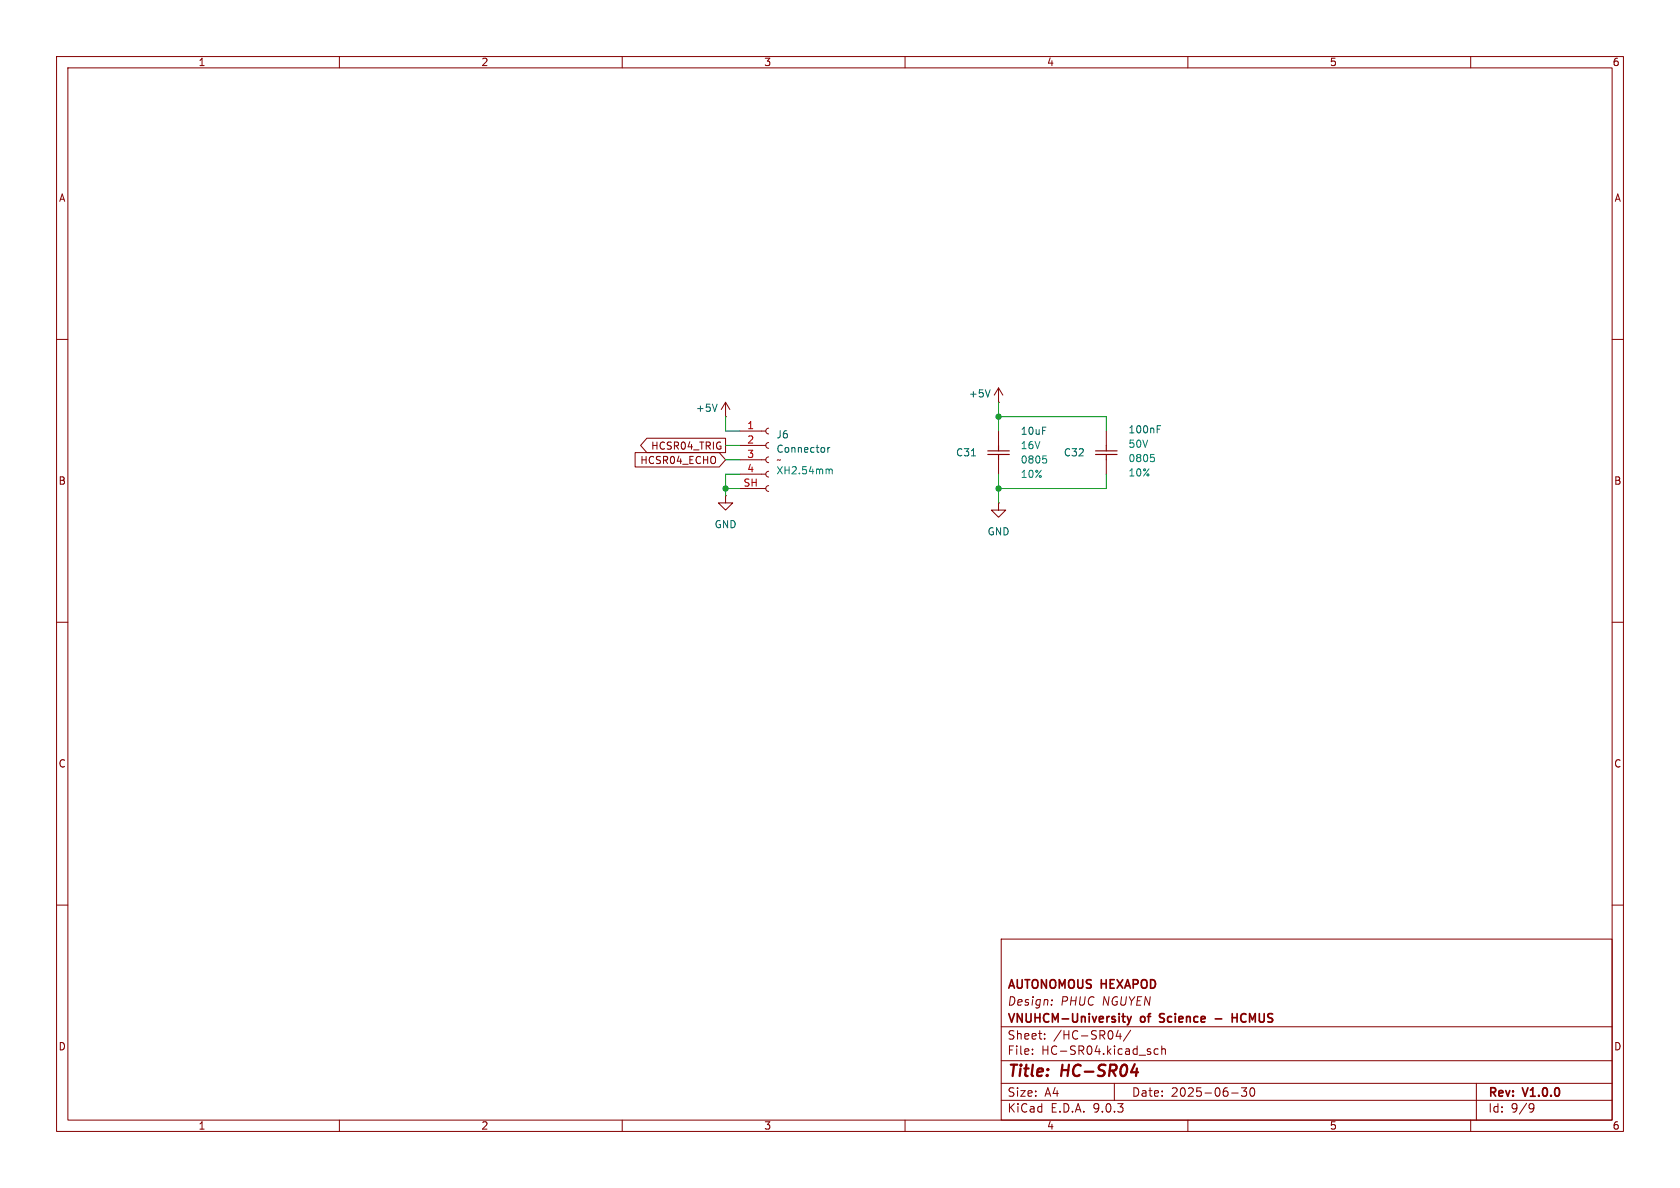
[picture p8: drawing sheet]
<svg xmlns="http://www.w3.org/2000/svg" width="297mm" height="210mm" viewBox="0 0 297 210" stroke-linecap="round" stroke-linejoin="round" font-family="sans-serif">
<g fill="none" stroke="#840000" stroke-width=".18">
<path d="M10 10h277v190h-277zM12 12h273v186h-273zM60 10v2M110 10v2M160 10v2M210 10v2M260 10v2M10 60h2M114.4 77.5h13.9v2.5h-13.9l-1.2-1.3zM128.3 73.7h.1M128.3 71.1l-.8 1.3M128.3 71.1l.7 1.3"/>
<path d="M128.3 71.1v2.6M130.8 76.2h4.6M130.8 78.7h4.6M135.9 75.7l-.4 .1-.1 .4 .1 .4 .4 .1M135.9 78.2l-.4 .2-.1 .3 .1 .4 .4 .1M176.5 71.1h.1M176.5 68.6l-.7 1.3M176.5 68.6l.8 1.3M176.5 68.6v2.5M176.5 76.2v2.5M195.6 76.2v2.5M285 60h2"/>
<path d="M112.3 80h14.9l1.1 1.3-1.1 1.3h-14.9zM128.3 87.6v1.3h1.2l-1.2 1.3-1.3-1.3h1.3M128.3 87.6h.1M130.8 81.3h4.6M130.8 83.8h4.6M130.8 86.4h4.6M135.9 80.8l-.4 .1-.1 .4 .1 .3 .4 .2M135.9 83.3l-.4 .2-.1 .3 .1 .4 .4 .1M135.9 85.9l-.4 .1-.1 .4 .1 .3 .4 .2M176.5 88.9v1.3h1.3l-1.3 1.2-1.2-1.2h1.2M176.5 88.9h.1M176.5 81.3v2.5"/>
<path d="M195.6 81.3v2.5M10 110h2M285 110h2M10 160h2M177 166h108v32h-108zM185.9 177.6v.1M186 176.8v.1M285 160h2M60 198v2M110 198v2M160 198v2M177 194.5h108"/>
<path d="M177 191.5h108M177 187.5h108M177 181.5h108M182.5 186.3v.1M182.5 185.5v.1M184.7 183.6v.1M184.7 182.8v.1M197 191.5v3M197.7 182.1l-.4 1.1h.9M198 182.7v1M199.9 182.1l-1.3 2M204.7 185.5l-.4-.1-.3 .3v.4l.2 .2h.5"/>
<path d="M205.4 185.5l.2-.1 .4 .1v.9M205.4 184.9v1.5M210 198v2M217.7 193.2h1.2M219.5 192.3h.9l-.5 .6 .4 .1v.7l-.2 .1h-.4l-.2-.1M221.1 192.4l.2-.1a.81 .81 0 0 1 .6 .6 .81 .81 0 0 1-.3 .8l-.1 .1a.81 .81 0 0 1-.4-1.4zM260 198v2M261 191.5v6.5M270.6 195.1l.5 .1a.99 .99 0 0 1-.4 1.4h-.2M271.2 195.7l-.3 .3h-.3"/>
</g>
<path d="M200 189.5h1.2M201 188.9l-.2 1.3" fill="none" stroke="#840000" stroke-width=".4"/>
<path d="M198.3 179.7h.6M199.3 179.7l.3 1M200 179.7l-.4 1M205.1 179.3v.5M217.8 179.2v1.5M217.8 179.9h.9M218.7 179.2v1.5M198.6 180.6l.3 .1M199.6 180.7l-.1 .3-.2 .2M205 180.6l.2 .1M214.8 180.1h1.2" fill="none" stroke="#840000" stroke-width=".3"/>
<path d="M126.8 71.4l-.4 1.3M146.3 79.1v.9M146.7 79.1l-.4 .2M175 68.9l-.4 1.3M204.6 75.9h.4M204.6 75.3h.6M171.7 80.6h.8" fill="none" stroke="#006464" stroke-width=".18"/>
<path d="M174.6 79.7h3.8M176.5 78.7v1M193.7 79.7h3.8M195.6 78.7v1M174.6 80.3h3.8M176.5 80.3v1M193.7 80.3h3.8M195.6 80.3v1" fill="none" stroke="#840000" stroke-width=".2"/>
<path d="M146.4 82.9l.2 .2M146.6 83.1v.7M146.6 83.1l.2-.2 .3 .1v.8M184.4 80.6h.6M184.8 81.1l.2 .2v.3l-.2 .3M203.4 80.3h.6M203.9 80.8l.2 .3v.3l-.2 .2" fill="none" stroke="#008484" stroke-width=".18"/>
<path d="M128.3 73.7v2.5h2.5M128.3 78.7h2.5M176.5 71.1v5.1M176.5 73.7h19.1v2.5M128.3 81.3h2.5M128.3 86.4h2.5M130.8 83.8h-2.5v3.8M176.5 83.8v5.1M195.6 83.8v2.6h-19.1" fill="none" stroke="#009600" stroke-width=".18"/>
<g fill="#009600" stroke="#009600" stroke-width=".18">
<circle cx="176.5" cy="73.7" r=".46"/>
<circle cx="176.5" cy="86.4" r=".46"/>
<circle cx="128.3" cy="86.4" r=".46"/>
</g>
<g font-size="2.8" fill="#840000">
<text x="178" y="190.9">Title:</text>
<text x="187.7" y="190.9">HC-SR04</text>
</g>
<g font-size="2.1" fill="#840000">
<text x="178" y="178">Design:</text>
<text x="178" y="175.2">AUTONOMOUS HEXAPOD</text>
<text x="187.4" y="178">PHUC NGUYEN</text>
<text x="178" y="184">Sheet:</text>
<text x="178" y="181.2">VNUHCM-University</text>
<text x="186.2" y="184">/HC-SR04/</text>
<text x="201.7" y="181.2">of</text>
<text x="205.7" y="181.2">Science</text>
<text x="219.7" y="181.2">HCMUS</text>
<text x="178" y="186.7">File:</text>
<text x="184.1" y="186.7">HC-SR04.kicad_sch</text>
<text x="178" y="196.9">KiCad</text>
<text x="178" y="194.1">Size:</text>
<text x="184.7" y="194.1">A4</text>
<text x="185.7" y="196.9">E.D.A.</text>
<text x="193.3" y="196.9">9.0.3</text>
<text x="200" y="194.1">Date:</text>
<text x="207" y="194.1">2025-06-30</text>
<text x="263" y="194.3">Rev:</text>
<text x="263" y="196.9">Id:</text>
<text x="267.1" y="196.9">9/9</text>
<text x="269.4" y="194.3">V1.0.0</text>
</g>
<g font-size="1.8" fill="#840000">
<text x="35" y="11.9">1</text>
<text x="85" y="11.9">2</text>
<text x="135" y="11.9">3</text>
<text x="185" y="11.9">4</text>
<text x="235" y="11.9">5</text>
<text x="285" y="11.9">6</text>
<text x="10.3" y="35.9">A</text>
<text x="285.3" y="35.9">A</text>
<text x="113.1" y="82.2">HCSR04_ECHO</text>
<text x="115" y="79.7">HCSR04_TRIG</text>
<text x="10.3" y="85.9">B</text>
<text x="285.3" y="85.9">B</text>
<text x="10.3" y="135.9">C</text>
<text x="285.3" y="135.9">C</text>
<text x="10.3" y="185.9">D</text>
<text x="285.3" y="185.9">D</text>
<text x="35" y="199.9">1</text>
<text x="85" y="199.9">2</text>
<text x="135" y="199.9">3</text>
<text x="185" y="199.9">4</text>
<text x="235" y="199.9">5</text>
<text x="285" y="199.9">6</text>
</g>
<g font-size="1.8" fill="#006464">
<text x="171.2" y="70.5">+5V</text>
<text x="122.9" y="73">+5V</text>
<text x="137.2" y="77.7">J6</text>
<text x="180.3" y="77.1">10uF</text>
<text x="199.4" y="76.8">100nF</text>
<text x="137.2" y="80.2">Connector</text>
<text x="168.9" y="80.9">C31</text>
<text x="188" y="80.9">C32</text>
<text x="126.2" y="93.6">GND</text>
<text x="174.5" y="94.8">GND</text>
</g>
<g font-size="1.8" fill="#a90000">
<text x="132" y="75.9">1</text>
<text x="132" y="78.5">2</text>
<text x="132" y="81">3</text>
<text x="132" y="83.6">4</text>
<text x="131.3" y="86.1">SH</text>
</g>
<text font-size="1.8" fill="#840084" x="137.2" y="82.1">~</text>
<g font-size="1.8" fill="#008484">
<text x="180.3" y="79.6">16V</text>
<text x="180.3" y="82.1">0805</text>
<text x="199.4" y="79.3">50V</text>
<text x="199.4" y="81.9">0805</text>
<text x="137.2" y="84">XH2.54mm</text>
<text x="180.3" y="84.7">10%</text>
<text x="199.4" y="84.4">10%</text>
</g>
</svg>
